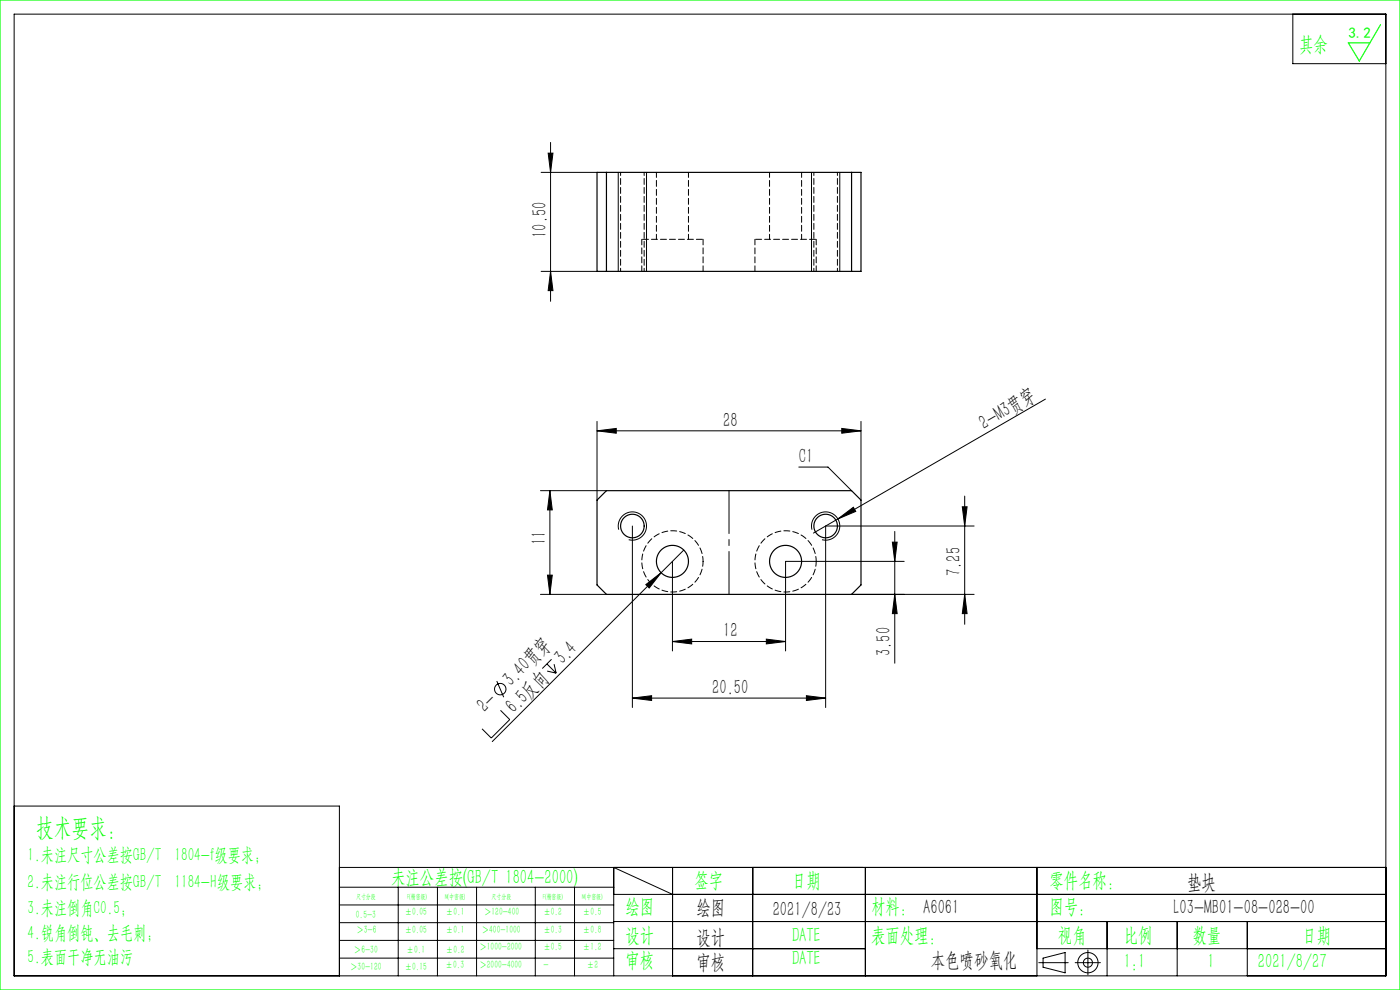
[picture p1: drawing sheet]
<svg xmlns="http://www.w3.org/2000/svg" width="297mm" height="210mm" viewBox="0 0 297 210" stroke-linecap="round" stroke-linejoin="round" font-family="sans-serif">
<g fill="none" stroke="#000" stroke-width=".21">
<path d="M3 3h291v204h-291zM274.3 3v10.5h19.7M114.8 36.6h11.9M116.3 32.5h1l-.5 4.1zM116.8 30.2v33.7M131.2 36.6v21M137.2 36.6v21M172.2 36.6v21M178.2 36.6v21M114.8 57.6h11.9M116.8 57.6l.5 4h-1zM126.7 91.4l4-.5v1z"/>
<path d="M126.7 89.4v16.7M126.7 91.4h56M169.5 99.1h6.1l5.1 5M178.6 90.9l4.1 .5-4.1 .5zM182.7 89.4v16.7M221.8 84.7l-44 25.4M114.7 104.1h14M116.7 104.1v22M116.7 104.1l.5 4.1h-1.1zM131.3 112.4a3 3 0 0 1 2.6-3.8 3 3 0 0 1 3.2 3.2 3 3 0 0 1-3.7 2.7M134.2 111.6v38.5M142.7 119.1v19"/>
<path d="M145.1 116.7l-40.7 40.6M172.3 112.4a3 3 0 0 1 2.6-3.8 3 3 0 0 1 3.2 3.2 3 3 0 0 1-3.7 2.7M177.8 110.1l3.2-2.5 .5 .9zM177.8 110.1l-5.2 3M189.3 115h1l-.5 4.1zM189.8 112.7v28M191.8 119.1h-25.1v19M204.1 107.5h1.1l-.5 4.1zM204.7 105.2v27.2M206.7 111.6h-31.5v38.5M114.7 126.1h14M116.1 122h1.1l-.5 4.1z"/>
<path d="M117 139.8l-2 2M137 124l3.2-2.5-2.5 3.2zM142.7 136.1l4-.5v1zM142.7 136.1h24M162.6 135.6l4.1 .5-4.1 .5zM180.7 126.1h26M189.8 126.1l.5 4.1h-1zM204.7 126.1l.5 4.1h-1.1zM105.4 144.5l1.5 3.4M106.2 150.7l1.9 1.9-3.9 4-1.9-2M116 140.8l2 2M116.1 142.3l1.9 .5"/>
<path d="M117.5 140.9l.5 1.9M134.2 148.1l4-.5v1zM134.2 148.1h41M171.1 147.6l4.1 .5-4.1 .5zM3 171h69v36M72 184h222M72 188.2h58.2M72 192h58.2M72 195.7h58.2M72 199.5h58.2M84.5 188.2v18.8M92.8 188.2v18.8"/>
<path d="M101.1 188.2v18.8M113.6 188.2v18.8M121.9 188.2v18.8M130.2 189.7h163.8M130.2 195.5h163.8M142.7 189.7l-12.5-5.7v23M142.7 184v23M159.7 184v23M183.6 184v23M220 184v23M234.9 195.5v11.5M249.7 195.5v11.5"/>
<path d="M264.6 195.5v11.5M72 203.2h58.2M130.2 201.2h53.4M220 201.2h74M220.4 204.2h6.2M221.3 203.2l4.7-1.1v4.3l-4.7-1.2zM228.1 204.2h5.3M230.8 201.5v5.3"/>
<circle cx="106.1" cy="146.2" r="1.21"/>
<circle cx="230.8" cy="204.2" r="2.15"/>
<circle cx="230.8" cy="204.2" r=".96"/>
</g>
<path d="M154.7 104.1v22" fill="none" stroke="#000" stroke-width=".21" stroke-dasharray="30.5 1.3 1.3 1.3" stroke-dashoffset="21.4"/>
<path d="M0 0h297v210h-297zM292.9 5.2l-4.5 7.7-2.4-3.8h4.6" fill="none" stroke="#0f0" stroke-width=".25"/>
<g fill="#000">
<path d="M177.8 110.1l3.2-2.5 .5 .9zM137 124l3.2-2.5-2.5 3.2z"/>
<path d="M116.8 57.6l.5 4h-1zM116.3 32.5h1l-.5 4.1z"/>
<path d="M126.7 91.4l4-.5v1zM178.6 90.9l4.1 .5-4.1 .5zM142.7 136.1l4-.5v1zM162.6 135.6l4.1 .5-4.1 .5z"/>
<path d="M116.7 104.1l.5 4.1h-1.1zM116.1 122h1.1l-.5 4.1zM189.3 115h1l-.5 4.1zM189.8 126.1l.5 4.1h-1zM204.1 107.5h1.1l-.5 4.1zM204.7 126.1l.5 4.1h-1.1z"/>
<path d="M134.2 148.1l4-.5v1zM171.1 147.6l4.1 .5-4.1 .5z"/>
</g>
<g fill="none" stroke="#000" stroke-width=".25">
<path d="M126.7 36.6h56v21h-56zM128.7 36.6v21M180.7 36.6v21M126.7 106.1l2-2h52l2 2v18l-2 2h-52l-2-2z"/>
<circle cx="134.2" cy="111.6" r="2.5"/>
<circle cx="142.7" cy="119.1" r="3.4"/>
<circle cx="166.7" cy="119.1" r="3.4"/>
<circle cx="175.2" cy="111.6" r="2.5"/>
</g>
<path d="M149.2 50.8h-13M173.2 50.8h-13" fill="none" stroke="#000" stroke-width=".21" stroke-dasharray="1.3 .6" stroke-dashoffset="-.1"/>
<path d="M136.2 50.8v6.8M149.2 57.6v-6.8M160.2 50.8v6.8M173.2 57.6v-6.8" fill="none" stroke="#000" stroke-width=".21" stroke-dasharray="1.3 .6" stroke-dashoffset=".1"/>
<path d="M139.3 36.6v14.2M163.3 36.6v14.2M146.1 50.8v-14.2M170.1 50.8v-14.2M149.2 119.1a6.5 6.5 0 0 1-9.6 5.7 6.5 6.5 0 0 1-.5-11.1 6.5 6.5 0 0 1 10 4.8l.1 .6M173.2 119.1a6.5 6.5 0 0 1-9.6 5.7 6.5 6.5 0 0 1-.5-11.1 6.5 6.5 0 0 1 10 4.8l.1 .6" fill="none" stroke="#000" stroke-width=".21" stroke-dasharray="1.3 .6" stroke-dashoffset=".2"/>
<path d="M131.7 36.6v21M172.7 36.6v21M136.7 57.6v-21M177.7 57.6v-21" fill="none" stroke="#000" stroke-width=".21" stroke-dasharray="1.3 .6" stroke-dashoffset=".6"/>
<text font-size="5.4" fill="#0f0" x="7.7" y="177.2">技术要求：</text>
<g font-size="4.4" fill="#0f0">
<text x="275.6" y="10.8">其余</text>
<text x="83" y="187.5">未注公差按(GB/T 1804-2000)</text>
<text x="147.3" y="188">签字</text>
<text x="168" y="188">日期</text>
<text x="222.6" y="188">零件名称：</text>
<text x="132.7" y="193.6">绘图</text>
<text x="184.8" y="193.6">材料： A6061</text>
<text x="222.6" y="193.6">图号：</text>
<text x="132.7" y="199.8">设计</text>
<text x="168" y="199.8">DATE</text>
<text x="184.8" y="199.8">表面处理：</text>
<text x="224.4" y="199.8">视角</text>
<text x="238.4" y="199.8">比例</text>
<text x="253" y="199.8">数量</text>
<text x="276.3" y="199.8">日期</text>
<text x="132.7" y="205.1">审核</text>
<text x="168" y="204.6">DATE</text>
<text x="238.4" y="205.3">1:1</text>
<text x="256.2" y="205.3">1</text>
<text x="266.9" y="205.3">2021/8/27</text>
</g>
<g font-size="4.4">
<text x="115.9" y="50.5" transform="rotate(-90 115.9 50.5)">10.50</text>
<text x="153.4" y="90.5">28</text>
<text x="208.8" y="91.2" transform="rotate(-30 208.8 91.2)">2-M3贯穿</text>
<text x="169.5" y="98.2">C1</text>
<text x="115.8" y="115.6" transform="rotate(-90 115.8 115.6)">11</text>
<text x="203.8" y="122.2" transform="rotate(-90 203.8 122.2)">7.25</text>
<text x="153.4" y="135.2">12</text>
<text x="119.4" y="141.2" transform="rotate(-45 119.4 141.2)">3.4</text>
<text x="188.9" y="139.2" transform="rotate(-90 188.9 139.2)">3.50</text>
<text x="108.5" y="145.7" transform="rotate(-45 108.5 145.7)">3.40贯穿</text>
<text x="151.1" y="147.2">20.50</text>
<text x="102.9" y="151.2" transform="rotate(-45 102.9 151.2)">2-</text>
<text x="109" y="151.5" transform="rotate(-45 109 151.5)">6.5反向</text>
<text x="251.8" y="188.6">垫块</text>
<text x="147.8" y="194">绘图</text>
<text x="163.9" y="194.3">2021/8/23</text>
<text x="249" y="194">L03-MB01-08-028-00</text>
<text x="147.8" y="200.2">设计</text>
<text x="147.8" y="205.5">审核</text>
<text x="197.5" y="205">本色喷砂氧化</text>
</g>
<g font-size="4" fill="#0f0">
<text x="5.9" y="182.6">1.未注尺寸公差按GB/T 1804-f级要求；</text>
<text x="5.9" y="188.4">2.未注行位公差按GB/T 1184-H级要求；</text>
<text x="5.9" y="193.9">3.未注倒角C0.5；</text>
<text x="5.9" y="199.2">4.锐角倒钝、去毛刺；</text>
<text x="5.9" y="204.2">5.表面干净无油污</text>
</g>
<text font-size="3.2" fill="#0f0" x="286.1" y="8">3.2</text>
<g font-size="2.3" fill="#0f0">
<text x="75.5" y="194.7">0.5-3</text>
<text x="75.6" y="198">＞3-6</text>
<text x="85.9" y="194.2">±0.05</text>
<text x="85.9" y="198">±0.05</text>
<text x="94.6" y="194.2">±0.1</text>
<text x="94.6" y="198">±0.1</text>
<text x="102.2" y="198">＞400-1000</text>
<text x="102.7" y="194.2">＞120-400</text>
<text x="115.3" y="194.2">±0.2</text>
<text x="115.3" y="198">±0.3</text>
<text x="123.7" y="194.2">±0.5</text>
<text x="123.7" y="198">±0.8</text>
<text x="75.1" y="202.2">＞6-30</text>
<text x="86.3" y="202.2">±0.1</text>
<text x="94.6" y="202.2">±0.2</text>
<text x="101.7" y="201.6">＞1000-2000</text>
<text x="115.3" y="201.6">±0.5</text>
<text x="123.7" y="201.6">±1.2</text>
<text x="74.3" y="205.8">＞30-120</text>
<text x="85.9" y="205.8">±0.15</text>
<text x="94.5" y="205.4">±0.3</text>
<text x="101.7" y="205.4">＞2000-4000</text>
<text x="115.3" y="205.4">-</text>
<text x="124.5" y="205.4">±2</text>
</g>
<g font-size="1.5" fill="#0f0">
<text x="75.5" y="190.6">尺寸分段</text>
<text x="86.4" y="190.6">F(精密级)</text>
<text x="94.4" y="190.6">M(中密级)</text>
<text x="104.3" y="190.6">尺寸分段</text>
<text x="115.2" y="190.6">F(精密级)</text>
<text x="123.5" y="190.6">M(中密级)</text>
</g>
</svg>
